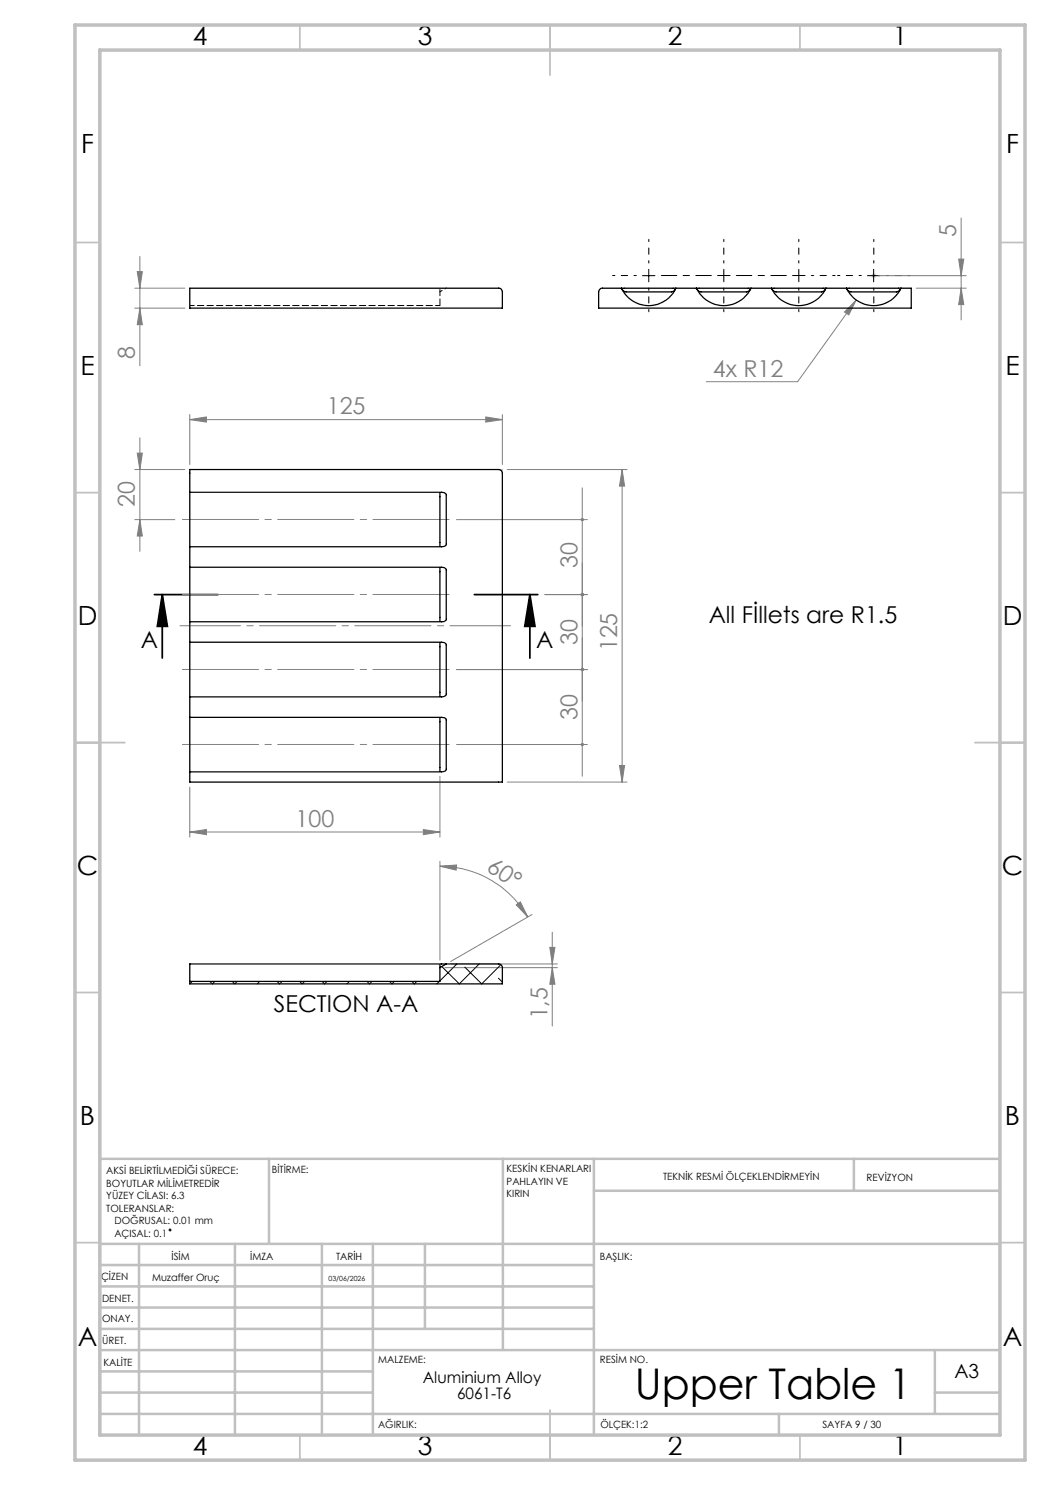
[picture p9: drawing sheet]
<svg xmlns="http://www.w3.org/2000/svg" width="210mm" height="297mm" viewBox="0 0 210 297" stroke-linecap="round" stroke-linejoin="round" font-family="sans-serif">
<g fill="none" stroke="#000" stroke-width=".2">
<path d="M128.5 55.1h2.5M129.8 53.9v2.5M173.5 55.1h2.5M174.7 53.9v2.5"/>
<circle cx="34" cy="246" r=".19"/>
</g>
<path d="M30.9 118.9h12.7M32.5 118.9l1 6.4h-2zM32.5 118.9v12.7M94.9 118.9h12.7M106 118.9l1 6.4h-2zM106 118.9v12.7" fill="none" stroke="#000" stroke-width=".35"/>
<g fill="none" stroke="#808080" stroke-width=".2">
<path d="M27 57.6h10M27.4 54.3h1.1l-.5 3.3zM28 51.3v21.9M175.8 55.1h17.5M183.2 57.6h10.1M191.7 51.8h1.1l-.6 3.3zM192.2 43.6v20.4M192.2 57.6l.6 3.3h-1.1zM27 61.6h10M28 61.6l.5 3.3h-1.1zM171.2 60l-1.4 3-.9-.6zM171.2 60l-11.7 16.3h-18.2"/>
<path d="M27 93.9h10M27.4 90.6h1.1l-.5 3.3zM28 87.6v22.7M38 83.9l3.3-.5v1zM38 82.9v10M38 83.9h62.5M97.2 83.4l3.3 .5-3.3 .5zM100.5 82.9v10M101.5 93.9h23.9M116.5 97.6v57.7M124.4 93.9v62.5M124.4 93.9l.5 3.3h-1z"/>
<path d="M27 103.9h8M28 103.9l.5 3.3h-1.1zM91.3 103.9h26.2M109 118.9h8.5M91.3 133.9h26.2M38 157.4v10M88 155.3v12.1M91.3 148.9h26.2M101.5 156.4h23.9M123.9 153.1h1l-.5 3.3zM38 166.4l3.3-.5v1zM38 166.4h50"/>
<path d="M84.7 165.9l3.3 .5-3.3 .5zM88 172.3v19.7M88 173.2l3.3-.2-.1 1zM88 173.2a20.4 20.4 0 0 1 17.6 10.2M89 193.5h22.5M90.3 192.8h21.2M103.3 181l.8-.6 1.5 3zM106.4 182.9l-16.3 9.4M110 189.5h1l-.5 3.3zM110.5 193.5l.5 3.3h-1zM110.5 186.4v18.8"/>
</g>
<path d="M174.2 55.1h1.1M174.4 54.8l.7 .7M174.7 54.6v1M175.1 54.8l-.7 .7" fill="none" stroke="#c0c0c0" stroke-width=".2"/>
<path d="M127.3 55.1h-4.8M129.8 52.6v-4.7M129.8 57.6v4.8M144.8 52.6v-4.7M144.8 57.6v4.8M159.8 52.6v-4.7M159.8 57.6v4.8M162.3 55.1h4.7M172.3 55.1h-4.8M174.8 52.6v-4.7M174.8 57.6v4.8M177.3 55.1h4.7" fill="none" stroke="#000" stroke-width=".2" stroke-dasharray="15.2 1.3 1.3 1.3" stroke-dashoffset="14.8"/>
<path d="M144.8 55.1v-1.2M144.8 55.1h-1.3M144.8 55.1v1.3M144.8 55.1h1.2M159.8 55.1v-1.2M159.8 55.1h-1.3M159.8 55.1v1.3M159.8 55.1h1.2" fill="none" stroke="#000" stroke-width=".2" stroke-dasharray="15.2 1.3 1.3 1.3"/>
<path d="M132.3 55.1h10M147.3 55.1h10" fill="none" stroke="#000" stroke-width=".2" stroke-dasharray="15.2 1.3 1.3 1.3" stroke-dashoffset="12.1"/>
<path d="M90.3 103.9h-54.3M90.3 118.9h-54.3M90.3 133.9h-54.3M36 148.9h54.3" fill="none" stroke="#808080" stroke-width=".2" stroke-dasharray="15.2 1.3 1.3 1.3" stroke-dashoffset="-.5"/>
<path d="M36 125.1h66.1" fill="none" stroke="#808080" stroke-width=".2" stroke-dasharray="15.2 1.3 1.3 1.3" stroke-dashoffset="3.1"/>
<path d="M99.5 93.9h1M100.5 94.9v-1" fill="none" stroke="#c0c0c0" stroke-width=".2" stroke-dasharray="15.2 1.3 1.3 1.3"/>
<g fill="none" stroke="#c0c0c0" stroke-width=".35">
<path d="M60 5v5M110 5v10M160 5v5M15 48.5h5M200 48.5h5M15 98.5h5M200 98.5h5M15 148.5h10M195 148.5h10M15 198.5h5M200 198.5h5M15 248.5h5"/>
<path d="M200 248.5h5M60 287v5M110 282v10M160 287v5"/>
</g>
<g fill="none" stroke="#c0c0c0" stroke-width=".5">
<path d="M53.8 231.8v17M100.6 231.8v38.2M118.8 231.8v55.2M118.8 238.2h81.2M170.8 231.8v6.4M200 231.8h-180v55.2M20 248.8h180M20 257.3h98.8M20 253h98.8M27.8 248.8v38.2M47 248.8v38.2M64.4 248.8v38.2"/>
<path d="M74.6 248.8v38.2M85 248.8v17M20 265.8h98.8M20 261.5h98.8M20 278.5h54.6M20 274.3h54.6M20 270h180M187 278.5h13M187 270v12.8M20 282.8h180M155.8 282.8v4.2"/>
</g>
<path d="M15 5h190v287h-190zM20 10h180v277h-180z" fill="none" stroke="#c0c0c0" stroke-width=".7"/>
<path d="M106 118.9l1 6.4h-2zM32.5 118.9l1 6.4h-2z" fill="#000"/>
<g fill="#808080">
<path d="M116.2 118.7a.34 .34 0 0 0 .1 .5 .34 .34 0 0 0 .5-.2 .34 .34 0 0 0-.3-.4v.3v-.3zM116.3 103.6a.32 .32 0 0 0-.2 .4 .32 .32 0 0 0 .4 .2v-.3v.3a.33 .33 0 0 0 .3-.4 .33 .33 0 0 0-.5-.2z"/>
<path d="M191.7 51.8h1.1l-.6 3.3zM192.2 57.6l.6 3.3h-1.1zM124.4 93.9l.5 3.3h-1zM123.9 153.1h1l-.5 3.3zM116.3 118.6a.32 .32 0 0 0-.2 .4 .32 .32 0 0 0 .4 .2v-.3v.3a.33 .33 0 0 0 .3-.4 .33 .33 0 0 0-.5-.2zM116.2 133.7a.35 .35 0 0 0 .2 .5 .35 .35 0 0 0 .4-.3 .35 .35 0 0 0-.3-.3v.3v-.3z"/>
<path d="M38 83.9l3.3-.5v1zM97.2 83.4l3.3 .5-3.3 .5z"/>
<path d="M103.3 181l.8-.6 1.5 3zM88 173.2l3.3-.2-.1 1z"/>
<path d="M171.2 60l-2.3 2.4 .9 .6zM38 166.4l3.3-.5v1zM84.7 165.9l3.3 .5-3.3 .5z"/>
<path d="M28 61.6l.5 3.3h-1.1zM27.4 54.3h1.1l-.5 3.3zM28 103.9l.5 3.3h-1.1zM27.4 90.6h1.1l-.5 3.3zM110.5 193.5l.5 3.3h-1zM110 189.5h1l-.5 3.3z"/>
<path d="M116.2 148.7a.33 .33 0 0 0 .1 .5 .33 .33 0 0 0 .5-.2 .33 .33 0 0 0-.3-.4v.3v-.3zM116.3 133.6a.35 .35 0 0 0-.2 .4 .35 .35 0 0 0 .4 .3v-.4v.4a.35 .35 0 0 0 .3-.5 .35 .35 0 0 0-.5-.2z"/>
</g>
<g fill="none" stroke="#000" stroke-width=".25">
<path d="M38 57.6h61.7a.72 .72 0 0 1 .8 .8v3.2h-62.5zM124.3 57.6a6 6 0 0 0 5.4 3.5 6 6 0 0 0 5.5-3.5M124.3 57.6h-3.8a.78 .78 0 0 0-.8 .8v3.2h62.5v-4h-2M124.3 57.6h10.9M124.4 57.9l.3 .3 .5 .2h9.1l.6-.3 .2-.2M135.2 57.6h4.1M139.3 57.6a6 6 0 0 0 5.4 3.5 6 6 0 0 0 5.5-3.5M139.3 57.6h10.9M139.4 57.9l.3 .3 .5 .2h9.1l.6-.3 .2-.2M150.2 57.6h4.1M154.3 57.6a6 6 0 0 0 5.5 3.5 6 6 0 0 0 5.4-3.5M154.3 57.6h10.9"/>
<path d="M154.4 57.9l.3 .3 .5 .2h9.1l.6-.3 .2-.2M165.2 57.6h4.1M169.3 57.6a6 6 0 0 0 5.4 3.5 6 6 0 0 0 5.5-3.5M169.3 57.6h10.9M169.4 57.9l.3 .3 .5 .2h9.1l.8-.5M38 98.5v-4.6h61.7a.72 .72 0 0 1 .8 .7v61.8h-62.5v-2M38 98.5h50.8l.5 .4v10a.89 .89 0 0 1-1 .5h-50.3M38 98.5v10.9M88 98.6v10.7M38 113.4h50.3l.5 .1 .5 .4v10.1l-.5 .3-50.8 .1M38 113.4v11M38 109.4v4"/>
<path d="M88 113.6v10.6M38 128.4h50.3l.5 .1 .5 .4v10.1l-.5 .3-50.8 .1M38 128.4v11M38 124.4v4M38 139.4v4.1M88 128.6v10.7M38 143.5h50.3a.93 .93 0 0 1 1 .4v10a.89 .89 0 0 1-1 .5h-50.3M38 143.5v10.9M88 143.6v10.7M88 193v.5M88 193.5v2.8h-50M89.3 192.8h10.4a.72 .72 0 0 1 .8 .7v3.3h-62.5v-.5"/>
<path d="M89.3 192.8h-51.3v3.5M89.3 192.8l-1.3 .7"/>
</g>
<path d="M88 58.4l1.3-.8" fill="none" stroke="#000" stroke-width=".2" stroke-dasharray="1.3 .6" stroke-dashoffset=".8"/>
<path d="M88 57.8v3.3" fill="none" stroke="#000" stroke-width=".2" stroke-dasharray="1.3 .6" stroke-dashoffset="-.1"/>
<path d="M38 61.1h50" fill="none" stroke="#000" stroke-width=".2" stroke-dasharray="1.3 .6" stroke-dashoffset=".4"/>
<g fill="none" stroke="#000" stroke-width=".2">
<path d="M38.5 196.3l-.5 .5M41.9 196.3l.6 .5 .5-.5M46.5 196.3l.5 .5 .4-.5M51.9 196.3l-.5 .5M55.4 196.3l.5 .5 .5-.5M59.9 196.3l.5 .5 .5-.5M64.4 196.3l.5 .5 .5-.5M69.9 196.3l-.5 .5M73.4 196.3l.5 .5 .5-.5M77.9 196.3l.5 .5 .5-.5M82.4 196.3l.5 .5 .5-.5M87.9 196.3l-.6 .5"/>
<path d="M91.4 192.8l-3.4 3.4M95.8 192.8l-3.9 4-3.5-3.5M99.7 195.6l.8 .8M100.2 192.9l-3.9 3.9-3.3-3.4"/>
</g>
<text font-size="8.5" x="126.9" y="279.7">Upper Table 1</text>
<g font-size="5.3">
<text x="38.5" y="8.9">4</text>
<text x="83.5" y="8.9">3</text>
<text x="133.6" y="8.9">2</text>
<text x="178.6" y="8.9">1</text>
<text x="16.2" y="30.7">F</text>
<text x="201.2" y="30.7">F</text>
<text x="16.1" y="74.9">E</text>
<text x="201.1" y="74.9">E</text>
<text x="15.5" y="124.9">D</text>
<text x="200.5" y="124.9">D</text>
<text x="15.4" y="174.9">C</text>
<text x="200.4" y="174.9">C</text>
<text x="16" y="224.9">B</text>
<text x="201" y="224.9">B</text>
<text x="15.5" y="269.2">A</text>
<text x="200.5" y="269.2">A</text>
<text x="38.5" y="290.9">4</text>
<text x="83.5" y="290.9">3</text>
<text x="133.6" y="290.9">2</text>
<text x="178.6" y="290.9">1</text>
</g>
<g font-size="4.7" fill="#808080">
<text x="191.2" y="47.5" transform="rotate(-90 191.2 47.5)">5</text>
<text x="27" y="71.8" transform="rotate(-90 27 71.8)">8</text>
<text x="142.6" y="75.3">4x R12</text>
<text x="65.4" y="82.9">125</text>
<text x="27" y="101.5" transform="rotate(-90 27 101.5)">20</text>
<text x="115.5" y="113.6" transform="rotate(-90 115.5 113.6)">30</text>
<text x="115.5" y="129" transform="rotate(-90 115.5 129)">30</text>
<text x="123.4" y="130.3" transform="rotate(-90 123.4 130.3)">125</text>
<text x="115.5" y="144" transform="rotate(-90 115.5 144)">30</text>
<text x="59.1" y="165.4">100</text>
<text x="97.1" y="173.9" transform="rotate(34 97.1 173.9)">60°</text>
<text x="109.5" y="203.9" transform="rotate(-90 109.5 203.9)">1,5</text>
</g>
<g font-size="4.7">
<text x="141.7" y="124.5">All Fİllets are R1.5</text>
<text x="28.1" y="129.6">A</text>
<text x="107.2" y="129.6">A</text>
<text x="54.8" y="202.4">SECTION A-A</text>
</g>
<text font-size="3.9" x="190.9" y="275.5">A3</text>
<g font-size="3.2">
<text x="84.6" y="276.7">Aluminium Alloy</text>
<text x="91.4" y="279.8">6061-T6</text>
</g>
<g font-size="2">
<text x="21.3" y="234.8">AKSİ BELİRTİLMEDİĞİ SÜRECE:</text>
<text x="21.3" y="237.3">BOYUTLAR MİLİMETREDİR</text>
<text x="21.3" y="239.8">YÜZEY CİLASI: 6.3</text>
<text x="54.4" y="234.6">BİTİRME:</text>
<text x="101.3" y="234.5">KESKİN KENARLARI</text>
<text x="101.3" y="237">PAHLAYIN VE</text>
<text x="101.3" y="239.5">KIRIN</text>
<text x="132.6" y="236">TEKNİK RESMİ ÖLÇEKLENDİRMEYİN</text>
<text x="173.3" y="236.2">REVİZYON</text>
<text x="21.3" y="242.3">TOLERANSLAR:</text>
<text x="22.9" y="244.8">DOĞRUSAL: 0.01 mm</text>
<text x="22.9" y="247.3">AÇISAL: 0.1</text>
<text x="34.3" y="252">İSİM</text>
<text x="50" y="251.9">İMZA</text>
<text x="67.2" y="251.9">TARİH</text>
<text x="120" y="251.9">BAŞLIK:</text>
<text x="20.2" y="256.1">ÇİZEN</text>
<text x="30.4" y="256.1">Muzaffer Oruç</text>
<text x="20.4" y="260.3">DENET.</text>
<text x="20.4" y="264.4">ONAY.</text>
<text x="20.5" y="268.8">ÜRET.</text>
<text x="20.7" y="273.1">KALİTE</text>
<text x="75.6" y="272.5">MALZEME:</text>
<text x="120" y="272.5">RESİM NO.</text>
<text x="75.6" y="285.5">AĞIRLIK:</text>
<text x="120.1" y="285.6">ÖLÇEK:1:2</text>
<text x="164.5" y="285.6">SAYFA 9 / 30</text>
</g>
<text font-size="1.4" x="65.7" y="256.1">03/06/2026</text>
</svg>
